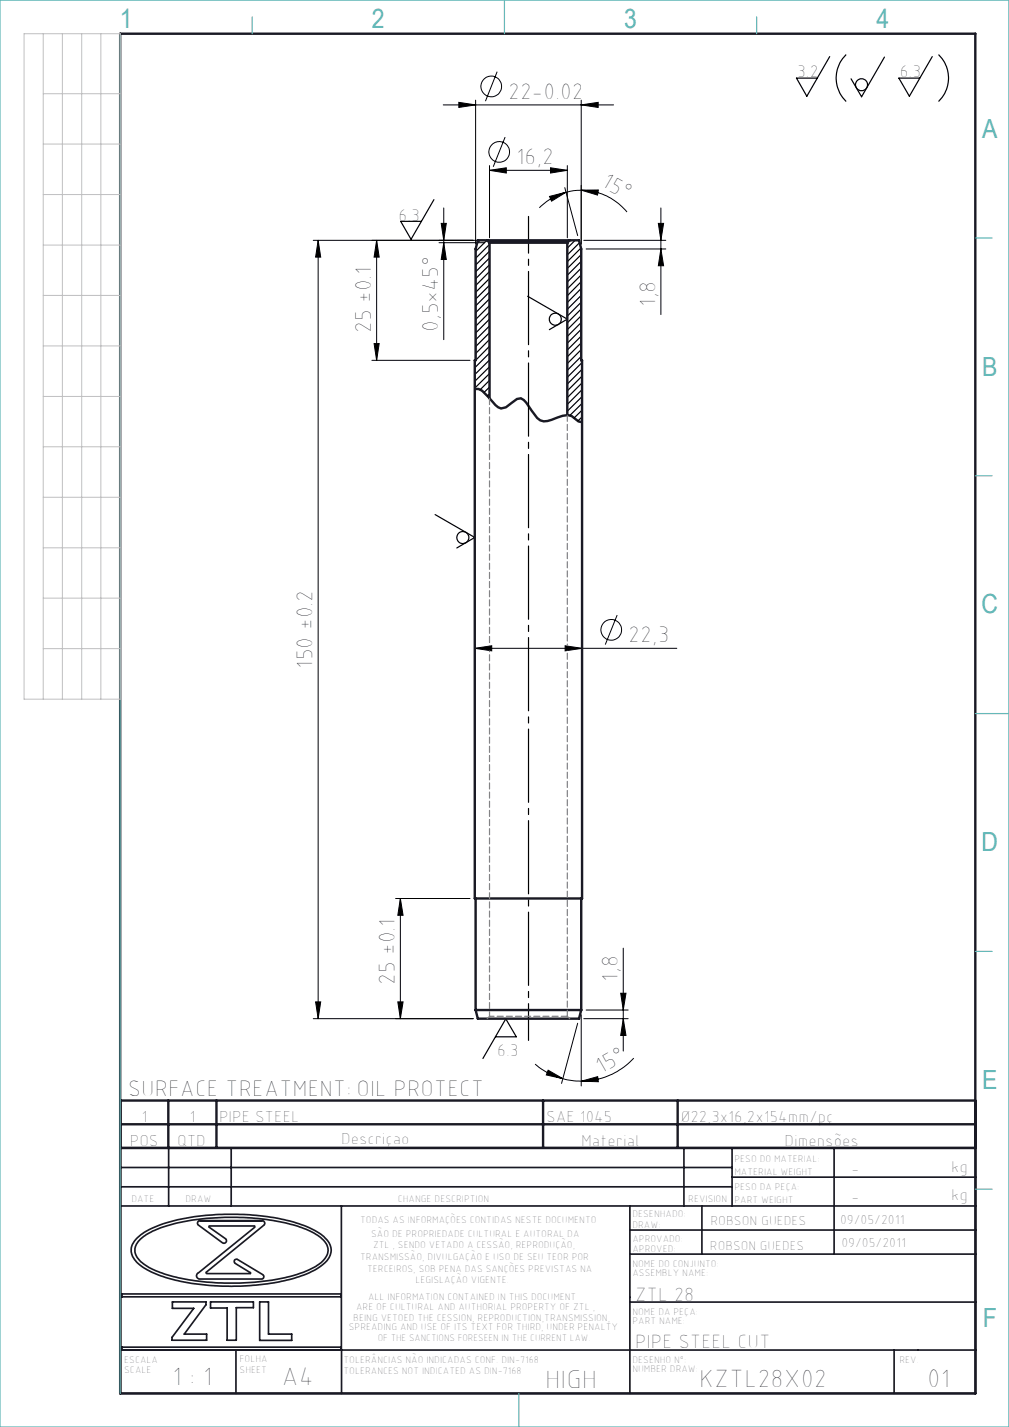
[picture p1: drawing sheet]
<svg xmlns="http://www.w3.org/2000/svg" width="210mm" height="297mm" viewBox="0 0 210 297" stroke-linecap="round" stroke-linejoin="round" font-family="sans-serif">
<g fill="none" stroke="#000" stroke-width=".21">
<path d="M103.5 14.9l-2.5 6.2M92.3 21.8h35.4M95.5 21.3l3.5 .5-3.5 .6zM99 20.8v30M101.9 35.5l3.5-.6v1.1zM101.9 34.5v15M101.9 35.5h16.2M105.1 28.5l-2.4 6.2M114.6 34.9l3.5 .6-3.5 .5zM117.5 39l2.7 10M118.1 34.5v15M121 39.6l3.5-.1-.1 1.1z"/>
<path d="M121 39.6l-1.6 .1-1.6 .3M121 39.6a12.2 12.2 0 0 1 9.5 4.5M121 21.8l3.5-.5v1.1zM121 20.8v30M65.2 50h35.7M66.2 50l.5 3.5h-1zM66.2 50v162M78.4 50l.5 3.5h-1zM78.4 50v25M91.4 50.5h9.5M91.8 46.5h1.1l-.5 3.5zM92.4 50.5l.5 3.5h-1.1z"/>
<path d="M92.4 43.3v27.4M114.4 40.9l3.4-.9-3 1.9zM117.8 40a12.3 12.3 0 0 0-5.5 3.2M121.5 50h17.1M122 51.8h16.6M137 46.5h1.1l-.6 3.5zM137.5 51.8l.6 3.5h-1.1zM137.5 43.3v22.2M77.4 75h20.4M77.9 71.5h1l-.5 3.5zM98.8 134.9l3.5-.5v1.1zM98.8 133.9v52.1"/>
<path d="M98.8 134.9h42.1M117.6 134.4l3.5 .5-3.5 .6zM121.1 133.9v52.1M128.4 128l-2.4 6.2M82.3 187h15.5M83.3 187l.6 3.5h-1.1zM83.3 187v25M129.7 197.3v21.5M65.2 212h33.3M65.7 208.5h1l-.5 3.5zM82.8 208.5h1.1l-.6 3.5zM120.2 213l-3.3 12.5"/>
<path d="M121 211.2v14.8M121.5 212h9.2M122 210.2h8.7M129.2 206.7h1.1l-.6 3.5zM129.7 212l.6 3.5h-1.1zM111.4 221.5a14.9 14.9 0 0 0 5.8 3M114.1 222.7l3.1 1.8-3.5-.8zM117.2 224.5l2.3 .5h1.5M121 225l3.4-.9 .1 1zM131.9 220.2a15.1 15.1 0 0 1-10.9 4.8"/>
<circle cx="102.2" cy="18" r="2.16"/>
<circle cx="103.9" cy="31.6" r="2.15"/>
<circle cx="127.2" cy="131.1" r="2.16"/>
</g>
<g fill="none" stroke="#000" stroke-width=".25">
<path d="M172.7 11.8l-4.8 8.2-2.1-3.7h4.3M176.1 11.4a6.8 6.8 0 0 0 0 9.7M184.1 11.9l-4.8 8.2-2.2-3.7M194 11.8l-4.7 8.2-2.2-3.7h4.3M195.3 11.4a6.8 6.8 0 0 1 0 9.7M90.3 41.6l-4.8 8.2-2.1-3.7h4.3M99.4 50h2l.5 .5v32.4l-1.3-1.3-.8-.6h-1v-6h.2v-23.2zM99.9 50l-.6 .6M101.3 50l-2.3 2.3M101.9 50.9l-2.9 2.9M101.9 52.3l-2.9 2.9M101.9 53.7l-2.9 2.9"/>
<path d="M101.9 55.1l-2.9 2.9M101.9 56.5l-2.9 2.9M101.9 58l-2.9 2.9M101.9 59.4l-2.9 2.9M118.1 50.5l.5-.5h1.9l.5 1.8v23.2h.1v12.9l-.7-.2-1.4-1.1-.9-.2zM119.7 50l-1.6 1.6M120.6 50.5l-2.5 2.6M120.9 51.6l-2.8 2.9M121 53l-2.9 2.9M121 54.4l-2.9 2.9M121 55.8l-2.9 2.9M121 57.2l-2.9 2.9"/>
<path d="M121 58.6l-2.9 3M99 75l-.2 .1M101.9 67.8l-2.9 2.9M101.9 69.2l-2.9 2.9M101.9 73.5l-3.1 3M101.9 60.8l-2.9 2.9M101.9 62.2l-2.9 2.9M101.9 63.6l-2.9 2.9M101.9 65l-2.9 2.9M101.9 66.4l-2.9 2.9M101.9 70.7l-2.9 2.9M101.9 72.1l-2.9 2.9"/>
<path d="M101.9 74.9l-3.1 3.1M101.9 76.3l-3.1 3.1M101.9 77.7l-3.1 3.1M101.9 79.2l-2 1.9M109.8 61.7l8.3 4.7-3.8 2.2M121 60l-2.9 3M121 61.5l-2.9 2.9M121 62.9l-2.9 2.9M121 64.3l-2.9 2.9M121 65.7l-2.9 2.9M121 67.1l-2.9 2.9M121 68.5l-2.9 2.9"/>
<path d="M121 70l-2.9 2.8M121 71.4l-2.9 2.9M121 72.8l-2.9 2.9M121 74.2l-2.9 2.9M121.1 75.5l-3 3M121.1 76.9l-3 3M121.1 78.3l-3 3M121.1 79.7l-3 3.1M101.9 82l-.4 .4M101.9 80.6l-1.1 1.1M121.1 81.1l-3 3.1M121.1 82.5l-3 3.1"/>
<path d="M121.1 84l-2.5 2.5M121.1 85.4l-1.6 1.6M121.1 86.8l-.8 .8M90.6 107.1l8.2 4.8-3.7 2.1M103.1 215.8h4.4l-2.2-3.7-4.8 8.2"/>
<circle cx="179.3" cy="17.6" r="1.24"/>
<circle cx="115.6" cy="66.4" r="1.25"/>
<circle cx="96.3" cy="111.9" r="1.26"/>
</g>
<g fill="none" stroke="#191924" stroke-width=".35">
<path d="M25.1 239h178v51h-178zM35.1 239v12M48.1 239v12M142.3 239v12M152.4 239v12M173.6 239v22M25.1 251h178M25.1 243h127.3M25.1 247h127.3M28.4 257.8a18.1 18.1 0 0 1 9.2-4.1 50.8 50.8 0 0 1 25.5 1.3 9.7 9.7 0 0 1 5.5 3.9 3.5 3.5 0 0 1-1.7 4.6 25.6 25.6 0 0 1-11.8 3.8 49.1 49.1 0 0 1-22.5-2.1 8.7 8.7 0 0 1-5.1-3.9 3 3 0 0 1 .9-3.5zM29.2 257.9a19.9 19.9 0 0 1 9.7-3.8 51.4 51.4 0 0 1 23.9 1.4 9 9 0 0 1 5.3 3.6 3.1 3.1 0 0 1-1.5 3.9 24.9 24.9 0 0 1-11.8 3.7 48.5 48.5 0 0 1-21.9-2 7.2 7.2 0 0 1-4.8-4 2.93 2.93 0 0 1 1.1-2.8zM41.2 254.3l.3-.2h13.1a.53 .53 0 0 1 .5 .3 .53 .53 0 0 1-.2 .6l-12 9.9 .1 .2 9.1-.1v-.1l-3.3-2.1a.47 .47 0 0 1 .1-.6 .47 .47 0 0 1 .6-.1l5.3 3.3a.49 .49 0 0 1 .1 .5 .49 .49 0 0 1-.5 .3h-13.1a.67 .67 0 0 1-.4-.6 .67 .67 0 0 1 .3-.6l11.8-9.5v-.2l-.1-.1h-9.4l.1 .2 3.3 2.4a.53 .53 0 0 1 .1 .7 .53 .53 0 0 1-.7 .2l-5-3.7-.2-.4z"/>
<path d="M71 251l.1 39M131.1 251v39M131.1 256h72M146.1 251v10M152.4 245h50.7M25.4 269.3h45.6v.6h-45.6zM35.9 271h7v.6l-4.6 6.1h4.7v1.2h-7.2v-.6l4.5-6h-4.4zM43.8 271h8.9v1.2h-3.5v6.7h-1.9v-6.7h-3.5zM54 271h1.9v6.7h4.8v1.3h-6.7zM131.1 271h72M131.1 261h72M25.1 281h178"/>
<path d="M25.4 281v-.6h45.6v.6M49.1 281v9M186.1 281v9"/>
</g>
<g fill="none" stroke="#191924" stroke-width=".5">
<path d="M25 7h178v283h-178zM99.4 50h21.1l.5 1.8v23.2h.1v112h-22.3v-112h.2v-23.2zM101.4 50l.5 .5M101.9 50.5v32.4M101.9 50.5h16.2M118.1 50.5v35.9M118.6 50l-.5 .5M98.8 81h.8l.7 .3 2.8 3 1.2 .7 1-.2 2.3-1.8 .8-.1 .6 .4 .5 .5 2.3 3.2a2.44 2.44 0 0 0 3 .4l2.3-.9 1.1-.1 .8 .2 1.4 1.1 .7 .2M99 187v23.2M121 187v23.2M99 210.2l.4 1.8h21.1l.5-1.8M99 210.2h22"/>
<path d="M25 234h178M25 229.1h178M25 238.9h178M35 229.1v9.8M45 229.1v9.8M113 229.1v9.8M141 229.1v9.8"/>
</g>
<path d="M110 45v171.5" fill="none" stroke="#000" stroke-width=".25" stroke-dasharray="15.2 1.3 1.3 1.3" stroke-dashoffset="7.6"/>
<path d="M101.9 82.9v128.6M101.9 211.5l-.5 .5M118.1 211.5v-125.1M118.1 211.5l.5 .5M118.1 211.5h-16.2" fill="none" stroke="#808080" stroke-width=".25" stroke-dasharray="1.3 .6"/>
<path d="M0 0h210v297h-210zM25 7v283M52.5 3.5v3.5M105 0v7M157.5 3.5v3.5M203 49.5h3.5M203 99h3.5M203 148.5h7M203 198h3.5M203 247.5h3.5M108 290v7" fill="none" stroke="#5ab4b4" stroke-width=".25"/>
<g fill="none" stroke="#c0c0c0" stroke-width=".21">
<path d="M5 7h20v138.5h-20zM9 19.5h16M9 7v138.5M13 7v138.5M17 7v138.5M21 7v138.5M9 30h16M9 51h16M9 40.5h16M9 72h16M9 61.5h16M9 93h16"/>
<path d="M9 82.5h16M9 114h16M9 103.5h16M9 135h16M9 124.5h16"/>
</g>
<g fill="#000">
<path d="M121 39.6l3.5-.1-.1 1.1zM114.4 40.9l3.4-.9-3 1.9z"/>
<path d="M121 21.8l3.5-.5v1.1zM95.5 21.3l3.5 .5-3.5 .6zM114.6 34.9l3.5 .6-3.5 .5zM101.9 35.5l3.5-.6v1.1zM117.6 134.4l3.5 .5-3.5 .6zM98.8 134.9l3.5-.5v1.1z"/>
<path d="M137.5 51.8l.6 3.5h-1.1zM137 46.5h1.1l-.6 3.5z"/>
<path d="M77.9 71.5h1l-.5 3.5zM78.4 50l.5 3.5h-1z"/>
<path d="M83.3 187l.6 3.5h-1.1zM82.8 208.5h1.1l-.6 3.5zM129.2 206.7h1.1l-.6 3.5zM129.7 212l.6 3.5h-1.1zM91.8 46.5h1.1l-.5 3.5zM92.4 50.5l.5 3.5h-1.1z"/>
<path d="M65.7 208.5h1l-.5 3.5zM66.2 50l.5 3.5h-1z"/>
<path d="M114.1 222.7l3.1 1.8-3.5-.8zM121 225l3.4-.9 .1 1z"/>
</g>
<g font-size="5.6" fill="#191924">
<text x="35.8" y="288.3">1 : 1</text>
<text x="58.6" y="288.3">A4</text>
<text x="113.5" y="288.9">HIGH</text>
<text x="193" y="288.7">01</text>
</g>
<g font-size="5.5" fill="#5ab4b4">
<text x="24.9" y="5.9">1</text>
<text x="77.4" y="5.9">2</text>
<text x="129.9" y="5.9">3</text>
<text x="182.4" y="5.9">4</text>
<text x="204.4" y="28.7">A</text>
<text x="204.4" y="78.2">B</text>
<text x="204.3" y="127.7">C</text>
<text x="204.3" y="177.2">D</text>
<text x="204.4" y="226.7">E</text>
<text x="204.5" y="276.2">F</text>
</g>
<text font-size="5.4" fill="#191924" x="145.5" y="288.7">KZTL28X02</text>
<g font-size="4.9">
<text x="105.8" y="20.6">22-0.02</text>
<text x="107.4" y="34.2">16,2</text>
<text x="125" y="38.6" transform="rotate(30 125 38.6)">15°</text>
<text x="136.3" y="63.9" transform="rotate(-90 136.3 63.9)">1,8</text>
<text x="77.2" y="69.4" transform="rotate(-90 77.2 69.4)">25 ±0.1</text>
<text x="91.1" y="69.1" transform="rotate(-90 91.1 69.1)">0,5*45°</text>
<text x="130.8" y="133.7">22,3</text>
<text x="65" y="139.2" transform="rotate(-90 65 139.2)">150 ±0.2</text>
<text x="82.1" y="205" transform="rotate(-90 82.1 205)">25 ±0.1</text>
<text x="128.5" y="204.3" transform="rotate(-90 128.5 204.3)">1,8</text>
<text x="125" y="223.5" transform="rotate(-30 125 223.5)">15°</text>
<text x="26.6" y="228.2">SURFACE TREATMENT: OIL PROTECT</text>
</g>
<g font-size="4.2" fill="#191924">
<text x="132.2" y="270.7">ZTL 28</text>
<text x="132.2" y="280.6">PIPE STEEL CUT</text>
</g>
<g font-size="3.6">
<text x="165.9" y="16">3.2</text>
<text x="187.3" y="16">6.3</text>
<text x="83" y="46">6.3</text>
<text x="103.5" y="219.8">6.3</text>
</g>
<g font-size="3.5" fill="#191924">
<text x="29.4" y="233.5">1</text>
<text x="39.4" y="233.5">1</text>
<text x="45.6" y="233.5">PIPE STEEL</text>
<text x="113.7" y="233.5">SAE 1045</text>
<text x="141.7" y="233.5">Ø22,3x16,2x154mm/pç</text>
<text x="27" y="238.4">POS</text>
<text x="36.9" y="238.4">QTD</text>
<text x="71" y="238.2">Descriçao</text>
<text x="120.9" y="238.4">Material</text>
<text x="163.3" y="238.6">Dimensões</text>
<text x="177.2" y="244.3">-</text>
<text x="198" y="244">kg</text>
<text x="177.2" y="250.3">-</text>
<text x="198" y="249.8">kg</text>
</g>
<g font-size="2.8" fill="#191924">
<text x="147.9" y="254.9">ROBSON GUEDES</text>
<text x="174.9" y="254.8">09/05/2011</text>
<text x="147.8" y="260.1">ROBSON GUEDES</text>
<text x="175.1" y="259.6">09/05/2011</text>
</g>
<g font-size="2.1" fill="#191924">
<text x="152.9" y="244.5">MATERIAL WEIGHT</text>
<text x="152.9" y="241.9">PESO DO MATERIAL:</text>
<text x="27.3" y="250.3">DATE</text>
<text x="38.6" y="250.3">DRAW</text>
<text x="82.8" y="250.3">CHANGE DESCRIPTION</text>
<text x="143.2" y="250.3">REVISION</text>
<text x="152.9" y="250.4">PART WEIGHT</text>
<text x="152.9" y="247.6">PESO DA PEÇA:</text>
<text x="75" y="254.6">TODAS AS INFORMAÇÕES CONTIDAS NESTE DOCUMENTO</text>
<text x="77.3" y="257.4">SÃO DE PROPRIEDADE CULTURAL E AUTORAL DA</text>
<text x="131.6" y="253.4">DESENHADO:</text>
<text x="131.6" y="255.5">DRAW:</text>
<text x="75" y="262.2">TRANSMISSÃO, DIVULGAÇÃO E USO DE SEU TEOR POR</text>
<text x="77.6" y="259.8">ZTL , SENDO VETADO A CESSÃO, REPRODUÇÃO,</text>
<text x="131.6" y="263.6">NOME DO CONJUNTO:</text>
<text x="131.6" y="258.4">APROVADO:</text>
<text x="131.6" y="260.6">APROVED:</text>
<text x="76.4" y="264.7">TERCEIROS, SOB PENA DAS SANÇÕES PREVISTAS NA</text>
<text x="86.5" y="267">LEGISLAÇÃO VIGENTE.</text>
<text x="131.6" y="265.6">ASSEMBLY NAME:</text>
<text x="73.5" y="274.9">BEING VETOED THE CESSION, REPRODUCTION,TRANSMISSION,</text>
<text x="74.1" y="272.7">ARE OF CULTURAL AND AUTHORIAL PROPERTY OF ZTL ,</text>
<text x="76.6" y="270.6">ALL INFORMATION CONTAINED IN THIS DOCUMENT</text>
<text x="131.6" y="273.6">NOME DA PEÇA:</text>
<text x="131.6" y="275.6">PART NAME:</text>
<text x="72.6" y="276.9">SPREADING AND USE OF ITS TEXT FOR THIRD, UNDER PENALTY</text>
<text x="78.6" y="279">OF THE SANCTIONS FORESEEN IN THE CURRENT LAW.</text>
<text x="25.9" y="283.6">ESCALA</text>
<text x="25.9" y="285.9">SCALE</text>
<text x="49.9" y="283.5">FOLHA</text>
<text x="49.9" y="285.8">SHEET</text>
<text x="71.5" y="283.8">TOLERÂNCIAS NÃO INDICADAS CONF. DIN-7168</text>
<text x="71.5" y="286">TOLERANCES NOT INDICATED AS DIN-7168</text>
<text x="131.6" y="283.6">DESENHO N°:</text>
<text x="131.6" y="285.6">NUMBER DRAW:</text>
<text x="187.2" y="283.7">REV.</text>
</g>
<g font-size="1.7" fill="#fff">
<text x="10.5" y="120.5" transform="rotate(-90 10.5 120.5)">3,0</text>
<text x="10.5" y="131" transform="rotate(-90 10.5 131)">0,0</text>
</g>
</svg>
